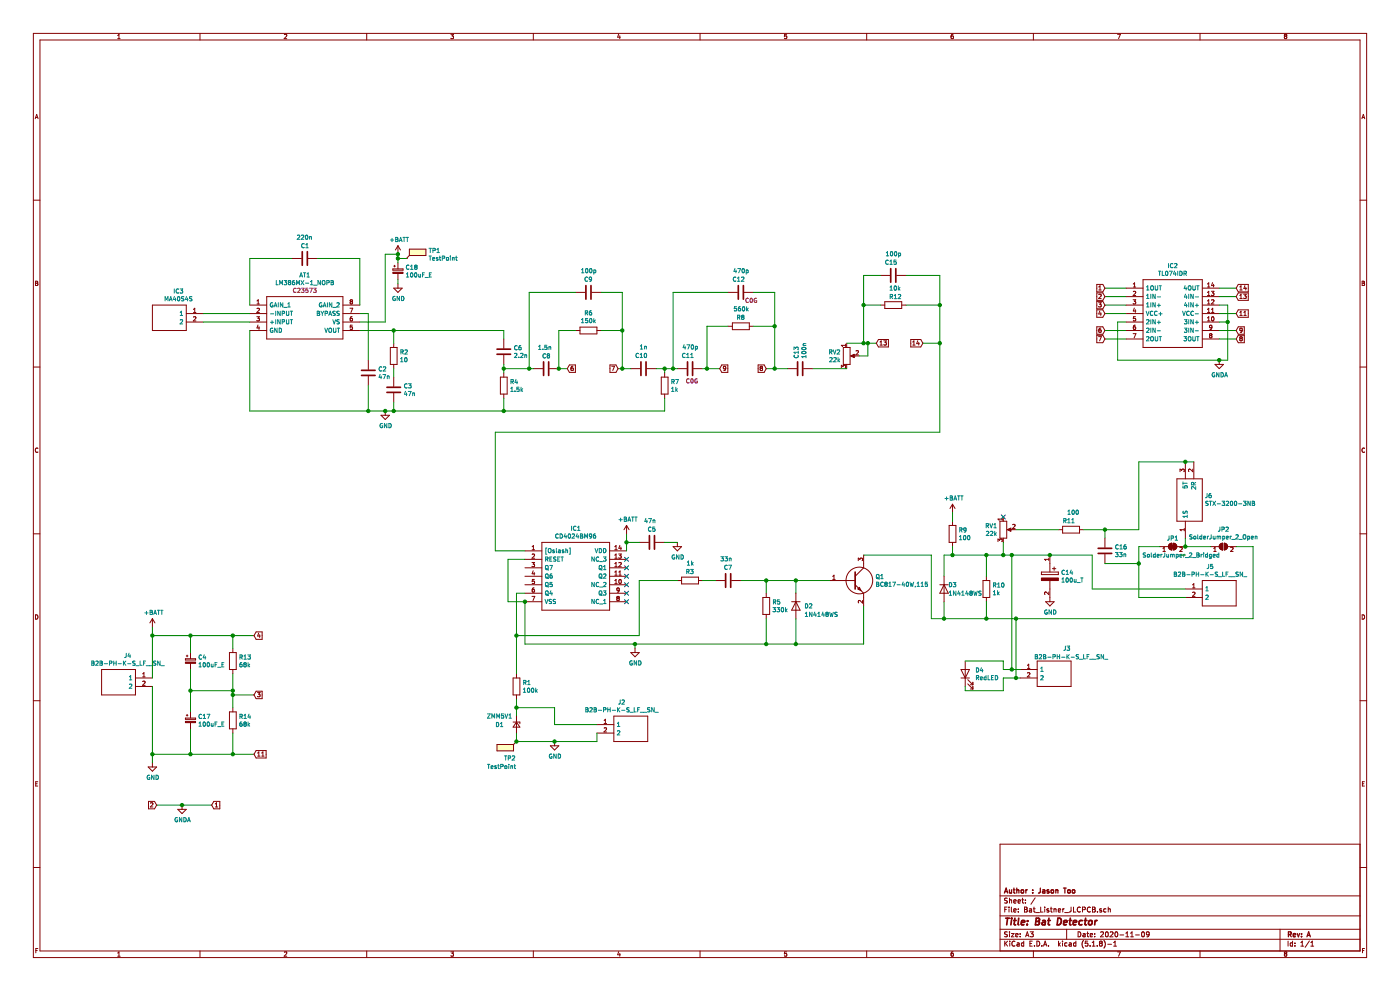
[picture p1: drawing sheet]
EESchema Schematic File Version 4
EELAYER 30 0
EELAYER END
$Descr A3 16535 11693
encoding utf-8
Sheet 1 1
Title "Bat Detector"
Date "2020-11-09"
Rev "A"
Comp "Author : Jason Too"
Comment1 ""
Comment2 ""
Comment3 ""
Comment4 ""
$EndDescr
$Comp
L Power-Drivers_JLC:LM386MX-1_NOPB AT1
U 1 1
P 2950 3600
F 0 "AT1" H 3600 3955 50  0000 C CNN
F 1 "LM386MX-1_NOPB" H 3600 3864 50  0000 C CNN
F 2 "SamacSys_Parts:SOIC127P600X175-8N" H 4100 3700 50  0001 L CNN
F 3 "http://www.ti.com/lit/gpn/lm386" H 4100 3600 50  0001 L CNN
F 4 "Wide Input Voltage Low Power Audio Amplifier with Internal Gain" H 4100 3500 50  0001 L CNN "Description"
F 5 "1.75" H 4100 3400 50  0001 L CNN "Height"
F 6 "Texas Instruments" H 4100 3300 50  0001 L CNN "Manufacturer_Name"
F 7 "LM386MX-1/NOPB" H 4100 3200 50  0001 L CNN "Manufacturer_Part_Number"
F 8 "LM386MX-1/NOPB" H 4100 3100 50  0001 L CNN "Arrow Part Number"
F 9 "https://www.arrow.com/en/products/lm386mx-1nopb/texas-instruments" H 4100 3000 50  0001 L CNN "Arrow Price/Stock"
F 10 "926-LM386MX-1/NOPB" H 4100 2900 50  0001 L CNN "Mouser Part Number"
F 11 "https://www.mouser.co.uk/ProductDetail/Texas-Instruments/LM386MX-1-NOPB?qs=QbsRYf82W3FIdJRa%252BlgeNQ%3D%3D" H 4100 2800 50  0001 L CNN "Mouser Price/Stock"
F 12 "C23573" H 3600 3773 50  0000 C CNN "LCSC"
	1    2950 3600
	1    0    0    -1  
$EndComp
$Comp
L Capacitor_JLC:220n C1
U 1 1
P 3600 3050
F 0 "C1" V 3450 3000 50  0000 L CNN
F 1 "220n" V 3350 2950 50  0000 L CNN
F 2 "Capacitor_SMD:C_0402_1005Metric" H 3638 2900 50  0001 C CNN
F 3 "~" H 3600 3050 50  0001 C CNN
F 4 "X7R" H 3600 3050 50  0001 C CNN "Type"
F 5 "C16772" H 3600 3050 50  0001 C CNN "LCSC"
	1    3600 3050
	0    1    1    0   
$EndComp
$Comp
L Capacitor_JLC:47n C2
U 1 1
P 4350 4400
F 0 "C2" H 4465 4446 50  0000 L CNN
F 1 "47n" H 4465 4355 50  0000 L CNN
F 2 "Capacitor_SMD:C_0402_1005Metric" H 4388 4250 50  0001 C CNN
F 3 "~" H 4350 4400 50  0001 C CNN
F 4 "X7R" H 4350 4400 50  0001 C CNN "Type"
F 5 "C26403" H 4350 4400 50  0001 C CNN "LCSC"
	1    4350 4400
	1    0    0    -1  
$EndComp
$Comp
L Capacitor_JLC:47n C3
U 1 1
P 4650 4600
F 0 "C3" H 4765 4646 50  0000 L CNN
F 1 "47n" H 4765 4555 50  0000 L CNN
F 2 "Capacitor_SMD:C_0402_1005Metric" H 4688 4450 50  0001 C CNN
F 3 "~" H 4650 4600 50  0001 C CNN
F 4 "X7R" H 4650 4600 50  0001 C CNN "Type"
F 5 "C26403" H 4650 4600 50  0001 C CNN "LCSC"
	1    4650 4600
	1    0    0    -1  
$EndComp
$Comp
L Resistor_JLC:10 R2
U 1 1
P 4650 4200
F 0 "R2" H 4720 4246 50  0000 L CNN
F 1 "10" H 4720 4155 50  0000 L CNN
F 2 "Resistor_SMD:R_0603_1608Metric" V 4580 4200 50  0001 C CNN
F 3 "~" H 4650 4200 50  0001 C CNN
F 4 "C25077" H 4650 4200 50  0001 C CNN "LCSC"
	1    4650 4200
	1    0    0    -1  
$EndComp
$Comp
L Capacitor_JLC:2.2n C6
U 1 1
P 5950 4150
F 0 "C6" H 6065 4196 50  0000 L CNN
F 1 "2.2n" H 6065 4105 50  0000 L CNN
F 2 "Capacitor_SMD:C_0402_1005Metric" H 5988 4000 50  0001 C CNN
F 3 "~" H 5950 4150 50  0001 C CNN
F 4 "X7R" H 5950 4150 50  0001 C CNN "Type"
F 5 " C1531" H 5950 4150 50  0001 C CNN "LCSC"
	1    5950 4150
	1    0    0    -1  
$EndComp
$Comp
L Resistor_JLC:1.5k R4
U 1 1
P 5950 4550
F 0 "R4" H 6020 4596 50  0000 L CNN
F 1 "1.5k" H 6020 4505 50  0000 L CNN
F 2 "Resistor_SMD:R_0402_1005Metric" V 5880 4550 50  0001 C CNN
F 3 "~" H 5950 4550 50  0001 C CNN
F 4 "C25867" H 5950 4550 50  0001 C CNN "LCSC"
	1    5950 4550
	1    0    0    -1  
$EndComp
$Comp
L Capacitor_JLC:1.5n C8
U 1 1
P 6450 4350
F 0 "C8" V 6300 4300 50  0000 L CNN
F 1 "1.5n" V 6200 4250 50  0000 L CNN
F 2 "Capacitor_SMD:C_0402_1005Metric" H 6488 4200 50  0001 C CNN
F 3 "~" H 6450 4350 50  0001 C CNN
F 4 "X7R" H 6450 4350 50  0001 C CNN "Type"
F 5 "C23967" H 6450 4350 50  0001 C CNN "LCSC"
	1    6450 4350
	0    1    1    0   
$EndComp
$Comp
L Capacitor_JLC:100p C9
U 1 1
P 6950 3450
F 0 "C9" V 7100 3400 50  0000 L CNN
F 1 "100p" V 7200 3350 50  0000 L CNN
F 2 "Capacitor_SMD:C_0402_1005Metric" H 6988 3300 50  0001 C CNN
F 3 "~" H 6950 3450 50  0001 C CNN
F 4 "C0G" H 6950 3450 50  0001 C CNN "Type"
F 5 "C1546" H 6950 3450 50  0001 C CNN "LCSC"
	1    6950 3450
	0    -1   -1   0   
$EndComp
$Comp
L Resistor_JLC:150k R6
U 1 1
P 6950 3900
F 0 "R6" V 6743 3900 50  0000 C CNN
F 1 "150k" V 6834 3900 50  0000 C CNN
F 2 "Resistor_SMD:R_0402_1005Metric" V 6835 3900 50  0001 C CNN
F 3 "~" H 6950 3900 50  0001 C CNN
F 4 "C25755" H 6950 3900 50  0001 C CNN "LCSC"
	1    6950 3900
	0    1    1    0   
$EndComp
$Comp
L Capacitor_JLC:1n C10
U 1 1
P 7600 4350
F 0 "C10" V 7750 4300 50  0000 L CNN
F 1 "1n" V 7850 4300 50  0000 L CNN
F 2 "Capacitor_SMD:C_0402_1005Metric" H 7638 4200 50  0001 C CNN
F 3 "~" H 7600 4350 50  0001 C CNN
F 4 "X7R" H 7600 4350 50  0001 C CNN "Type"
F 5 "C1523" H 7600 4350 50  0001 C CNN "LCSC"
	1    7600 4350
	0    -1   -1   0   
$EndComp
$Comp
L Capacitor_JLC:470p C11
U 1 1
P 8150 4350
F 0 "C11" V 8300 4300 50  0000 L CNN
F 1 "470p" V 8400 4250 50  0000 L CNN
F 2 "Capacitor_SMD:C_0603_1608Metric" H 8188 4200 50  0001 C CNN
F 3 "~" H 8150 4350 50  0001 C CNN
F 4 "C0G" V 8000 4250 50  0000 L CNN "Type"
F 5 "C1620 " H 8150 4350 50  0001 C CNN "LCSC"
F 6 "25V" H 8150 4350 50  0001 C CNN "Rating"
	1    8150 4350
	0    -1   -1   0   
$EndComp
$Comp
L Resistor_JLC:1k R7
U 1 1
P 7850 4550
F 0 "R7" H 7920 4596 50  0000 L CNN
F 1 "1k" H 7920 4505 50  0000 L CNN
F 2 "Resistor_SMD:R_0402_1005Metric" V 7780 4550 50  0001 C CNN
F 3 "~" H 7850 4550 50  0001 C CNN
F 4 "C11702" H 7850 4550 50  0001 C CNN "LCSC"
	1    7850 4550
	1    0    0    -1  
$EndComp
$Comp
L Capacitor_JLC:470p C12
U 1 1
P 8750 3450
F 0 "C12" V 8900 3400 50  0000 L CNN
F 1 "470p" V 9000 3350 50  0000 L CNN
F 2 "Capacitor_SMD:C_0603_1608Metric" H 8788 3300 50  0001 C CNN
F 3 "~" H 8750 3450 50  0001 C CNN
F 4 "C0G" V 8650 3250 50  0000 L CNN "Type"
F 5 "C1620 " H 8750 3450 50  0001 C CNN "LCSC"
F 6 "25V" H 8750 3450 50  0001 C CNN "Rating"
	1    8750 3450
	0    -1   -1   0   
$EndComp
$Comp
L Resistor_JLC:560k R8
U 1 1
P 8750 3850
F 0 "R8" V 8850 3800 50  0000 L CNN
F 1 "560k" V 8950 3750 50  0000 L CNN
F 2 "Resistor_SMD:R_0603_1608Metric" V 8680 3850 50  0001 C CNN
F 3 "~" H 8750 3850 50  0001 C CNN
F 4 "C23203" H 8750 3850 50  0001 C CNN "LCSC"
	1    8750 3850
	0    -1   -1   0   
$EndComp
$Comp
L Capacitor_JLC:100n C13
U 1 1
P 9450 4350
F 0 "C13" H 9565 4396 50  0000 L CNN
F 1 "100n" H 9565 4305 50  0000 L CNN
F 2 "Capacitor_SMD:C_0402_1005Metric" H 9488 4200 50  0001 C CNN
F 3 "~" H 9450 4350 50  0001 C CNN
F 4 "X7R" H 9450 4350 50  0001 C CNN "Type"
F 5 "C307331" H 9450 4350 50  0001 C CNN "LCSC"
	1    9450 4350
	0    -1   -1   0   
$EndComp
$Comp
L Resistor_JLC:10k R12
U 1 1
P 10550 3600
F 0 "R12" V 10450 3550 50  0000 L CNN
F 1 "10k" V 10350 3550 50  0000 L CNN
F 2 "Resistor_SMD:R_0402_1005Metric" V 10480 3600 50  0001 C CNN
F 3 "~" H 10550 3600 50  0001 C CNN
F 4 "C25744" H 10550 3600 50  0001 C CNN "LCSC"
	1    10550 3600
	0    1    1    0   
$EndComp
$Comp
L Capacitor_JLC:100p C15
U 1 1
P 10550 3250
F 0 "C15" V 10700 3200 50  0000 L CNN
F 1 "100p" V 10800 3150 50  0000 L CNN
F 2 "Capacitor_SMD:C_0402_1005Metric" H 10588 3100 50  0001 C CNN
F 3 "~" H 10550 3250 50  0001 C CNN
F 4 "C0G" H 10550 3250 50  0001 C CNN "Type"
F 5 "C1546" H 10550 3250 50  0001 C CNN "LCSC"
	1    10550 3250
	0    -1   -1   0   
$EndComp
$Comp
L Transistor_JLC:BC817-40W,115 Q1
U 1 1
P 9800 6850
F 0 "Q1" H 10338 6896 50  0000 L CNN
F 1 "BC817-40W,115" H 10338 6805 50  0000 L CNN
F 2 "SamacSys_Parts:SOT65P210X110-3N" H 10350 6700 50  0001 L CNN
F 3 "https://assets.nexperia.com/documents/data-sheet/BC817W_SER.pdf" H 10350 6600 50  0001 L CNN
F 4 "NEXPERIA - BC817-40W,115 - BIPOLAR TRANSISTOR, NPN, 45V, 500MA, 3-SOT-323" H 10350 6500 50  0001 L CNN "Description"
F 5 "1.1" H 10350 6400 50  0001 L CNN "Height"
F 6 "Nexperia" H 10350 6300 50  0001 L CNN "Manufacturer_Name"
F 7 "BC817-40W,115" H 10350 6200 50  0001 L CNN "Manufacturer_Part_Number"
F 8 "BC817-40W,115" H 10350 6100 50  0001 L CNN "Arrow Part Number"
F 9 "https://www.arrow.com/en/products/bc817-40w115/nexperia" H 10350 6000 50  0001 L CNN "Arrow Price/Stock"
F 10 "771-BC817-40W-T/R" H 10350 5900 50  0001 L CNN "Mouser Part Number"
F 11 "https://www.mouser.co.uk/ProductDetail/Nexperia/BC817-40W115?qs=me8TqzrmIYXSHu9caoBQiw%3D%3D" H 10350 5800 50  0001 L CNN "Mouser Price/Stock"
F 12 "C181151" H 9800 6850 50  0001 C CNN "LCSC"
	1    9800 6850
	1    0    0    -1  
$EndComp
$Comp
L Resistor_JLC:1k R3
U 1 1
P 8150 6850
F 0 "R3" V 8250 6800 50  0000 L CNN
F 1 "1k" V 8350 6800 50  0000 L CNN
F 2 "Resistor_SMD:R_0402_1005Metric" V 8080 6850 50  0001 C CNN
F 3 "~" H 8150 6850 50  0001 C CNN
F 4 "C11702" H 8150 6850 50  0001 C CNN "LCSC"
	1    8150 6850
	0    -1   -1   0   
$EndComp
$Comp
L Resistor_JLC:100k R1
U 1 1
P 6100 8100
F 0 "R1" H 6170 8146 50  0000 L CNN
F 1 "100k" H 6170 8055 50  0000 L CNN
F 2 "Resistor_SMD:R_0402_1005Metric" V 6030 8100 50  0001 C CNN
F 3 "~" H 6100 8100 50  0001 C CNN
F 4 "C25741" H 6100 8100 50  0001 C CNN "LCSC"
	1    6100 8100
	1    0    0    -1  
$EndComp
$Comp
L Capacitor_JLC:33n C7
U 1 1
P 8600 6850
F 0 "C7" V 8750 6800 50  0000 L CNN
F 1 "33n" V 8850 6800 50  0000 L CNN
F 2 "Capacitor_SMD:C_0402_1005Metric" H 8638 6700 50  0001 C CNN
F 3 "~" H 8600 6850 50  0001 C CNN
F 4 "X7R" H 8600 6850 50  0001 C CNN "Type"
F 5 "C1585" H 8600 6850 50  0001 C CNN "LCSC"
	1    8600 6850
	0    -1   -1   0   
$EndComp
$Comp
L Diode_JLC:1N4148WS D2
U 1 1
P 9400 7150
F 0 "D2" V 9400 7300 50  0000 C CNN
F 1 "1N4148WS" V 9500 7450 50  0000 C CNN
F 2 "Diode_SMD:D_SOD-323F" H 9400 7150 50  0001 C CNN
F 3 "~" H 9400 7150 50  0001 C CNN
F 4 "C2128" H 9400 7150 50  0001 C CNN "LCSC"
	1    9400 7150
	0    1    1    0   
$EndComp
$Comp
L Resistor_JLC:330k R5
U 1 1
P 9050 7150
F 0 "R5" H 9120 7196 50  0000 L CNN
F 1 "330k" H 9120 7105 50  0000 L CNN
F 2 "Resistor_SMD:R_0402_1005Metric" V 8980 7150 50  0001 C CNN
F 3 "~" H 9050 7150 50  0001 C CNN
F 4 "C25778" H 9050 7150 50  0001 C CNN "LCSC"
	1    9050 7150
	1    0    0    -1  
$EndComp
$Comp
L Diode_JLC:1N4148WS D3
U 1 1
P 11150 6950
F 0 "D3" V 11100 7050 50  0000 C CNN
F 1 "1N4148WS" V 11200 7200 50  0000 C CNN
F 2 "Diode_SMD:D_SOD-323F" H 11150 6950 50  0001 C CNN
F 3 "~" H 11150 6950 50  0001 C CNN
F 4 "C2128" H 11150 6950 50  0001 C CNN "LCSC"
	1    11150 6950
	0    1    1    0   
$EndComp
$Comp
L Resistor_JLC:1k R10
U 1 1
P 11650 6950
F 0 "R10" H 11720 6996 50  0000 L CNN
F 1 "1k" H 11720 6905 50  0000 L CNN
F 2 "Resistor_SMD:R_0402_1005Metric" V 11580 6950 50  0001 C CNN
F 3 "~" H 11650 6950 50  0001 C CNN
F 4 "C11702" H 11650 6950 50  0001 C CNN "LCSC"
	1    11650 6950
	1    0    0    -1  
$EndComp
$Comp
L Resistor_JLC:100 R9
U 1 1
P 11250 6300
F 0 "R9" H 11320 6346 50  0000 L CNN
F 1 "100" H 11320 6255 50  0000 L CNN
F 2 "Resistor_SMD:R_0402_1005Metric" V 11180 6300 50  0001 C CNN
F 3 "~" H 11250 6300 50  0001 C CNN
F 4 "C25076" H 11250 6300 50  0001 C CNN "LCSC"
	1    11250 6300
	1    0    0    -1  
$EndComp
$Comp
L Capacitor_JLC:33n C16
U 1 1
P 13050 6500
F 0 "C16" H 13165 6546 50  0000 L CNN
F 1 "33n" H 13165 6455 50  0000 L CNN
F 2 "Capacitor_SMD:C_0402_1005Metric" H 13088 6350 50  0001 C CNN
F 3 "~" H 13050 6500 50  0001 C CNN
F 4 "X7R" H 13050 6500 50  0001 C CNN "Type"
F 5 "C1585" H 13050 6500 50  0001 C CNN "LCSC"
	1    13050 6500
	1    0    0    -1  
$EndComp
$Comp
L power:GND #PWR0101
U 1 1
P 4550 4850
F 0 "#PWR0101" H 4550 4600 50  0001 C CNN
F 1 "GND" H 4555 4677 50  0000 C CNN
F 2 "" H 4550 4850 50  0001 C CNN
F 3 "" H 4550 4850 50  0001 C CNN
	1    4550 4850
	1    0    0    -1  
$EndComp
Wire Wire Line
	2950 3900 2950 4850
Wire Wire Line
	2950 4850 4350 4850
Wire Wire Line
	2950 3600 2950 3050
Wire Wire Line
	2950 3050 3450 3050
Wire Wire Line
	3750 3050 4250 3050
Wire Wire Line
	4250 3050 4250 3600
$Comp
L power:+BATT #PWR0102
U 1 1
P 4700 3000
F 0 "#PWR0102" H 4700 2850 50  0001 C CNN
F 1 "+BATT" H 4715 3173 50  0000 C CNN
F 2 "" H 4700 3000 50  0001 C CNN
F 3 "" H 4700 3000 50  0001 C CNN
	1    4700 3000
	1    0    0    -1  
$EndComp
Wire Wire Line
	4550 3800 4550 3000
Wire Wire Line
	4700 3000 4700 3050
Connection ~ 4700 3000
$Comp
L power:GND #PWR0103
U 1 1
P 4700 3350
F 0 "#PWR0103" H 4700 3100 50  0001 C CNN
F 1 "GND" H 4705 3177 50  0000 C CNN
F 2 "" H 4700 3350 50  0001 C CNN
F 3 "" H 4700 3350 50  0001 C CNN
	1    4700 3350
	1    0    0    -1  
$EndComp
Wire Wire Line
	4700 3300 4700 3350
Wire Wire Line
	4650 4350 4650 4450
Wire Wire Line
	4650 4750 4650 4850
Connection ~ 4650 4850
Wire Wire Line
	4250 3900 4650 3900
Wire Wire Line
	4650 3900 4650 4050
Wire Wire Line
	4250 3800 4550 3800
Wire Wire Line
	4250 3700 4350 3700
Wire Wire Line
	4350 3700 4350 4250
Wire Wire Line
	4350 4550 4350 4850
Connection ~ 4350 4850
Wire Wire Line
	4350 4850 4550 4850
Wire Wire Line
	5950 4300 5950 4350
Connection ~ 4550 4850
Wire Wire Line
	4550 4850 4650 4850
Wire Wire Line
	4650 4850 5950 4850
Wire Wire Line
	5950 4850 5950 4700
Wire Wire Line
	4650 3900 5950 3900
Wire Wire Line
	5950 3900 5950 4000
Connection ~ 4650 3900
Wire Wire Line
	5950 4350 6250 4350
Connection ~ 5950 4350
Wire Wire Line
	5950 4350 5950 4400
Wire Wire Line
	6250 4350 6250 3450
Wire Wire Line
	6250 3450 6800 3450
Connection ~ 6250 4350
Wire Wire Line
	6250 4350 6300 4350
Wire Wire Line
	6800 3900 6600 3900
Wire Wire Line
	6600 3900 6600 4350
Wire Wire Line
	7100 3450 7350 3450
Wire Wire Line
	7350 3450 7350 3900
Wire Wire Line
	7350 3900 7100 3900
$Comp
L Transistor_JLC:TL074IDR IC2
U 1 1
P 13300 3400
F 0 "IC2" H 13850 3665 50  0000 C CNN
F 1 "TL074IDR" H 13850 3574 50  0000 C CNN
F 2 "SamacSys_Parts:SOIC127P600X175-14N" H 14250 3500 50  0001 L CNN
F 3 "http://www.ti.com/lit/ds/symlink/tl074.pdf" H 14250 3400 50  0001 L CNN
F 4 "Quad Low-Noise JFET-Input General-Purpose Operational Amplifier" H 14250 3300 50  0001 L CNN "Description"
F 5 "1.75" H 14250 3200 50  0001 L CNN "Height"
F 6 "Texas Instruments" H 14250 3100 50  0001 L CNN "Manufacturer_Name"
F 7 "TL074IDR" H 14250 3000 50  0001 L CNN "Manufacturer_Part_Number"
F 8 "TL074IDR" H 14250 2900 50  0001 L CNN "Arrow Part Number"
F 9 "https://www.arrow.com/en/products/tl074idr/texas-instruments" H 14250 2800 50  0001 L CNN "Arrow Price/Stock"
F 10 "595-TL074IDR" H 14250 2700 50  0001 L CNN "Mouser Part Number"
F 11 "https://www.mouser.co.uk/ProductDetail/Texas-Instruments/TL074IDR?qs=odmYgEirbwwhQzvbqxGd6g%3D%3D" H 14250 2600 50  0001 L CNN "Mouser Price/Stock"
F 12 "C6964" H 13300 3400 50  0001 C CNN "LCSC"
	1    13300 3400
	1    0    0    -1  
$EndComp
Wire Wire Line
	13300 3800 13200 3800
Wire Wire Line
	13200 3800 13200 4250
Wire Wire Line
	13200 4250 14400 4250
Wire Wire Line
	14500 4250 14500 3800
Wire Wire Line
	14500 3800 14400 3800
Wire Wire Line
	14400 3600 14500 3600
Wire Wire Line
	14500 3600 14500 3800
Connection ~ 14500 3800
$Comp
L power:GNDA #PWR0104
U 1 1
P 14400 4250
F 0 "#PWR0104" H 14400 4000 50  0001 C CNN
F 1 "GNDA" H 14405 4077 50  0000 C CNN
F 2 "" H 14400 4250 50  0001 C CNN
F 3 "" H 14400 4250 50  0001 C CNN
	1    14400 4250
	1    0    0    -1  
$EndComp
Connection ~ 14400 4250
Wire Wire Line
	14400 4250 14500 4250
Text GLabel 6700 4350 2    50   Input ~ 0
6
Wire Wire Line
	6600 4350 6700 4350
Connection ~ 6600 4350
Text GLabel 13050 3900 0    50   Input ~ 0
6
Wire Wire Line
	13050 3900 13300 3900
Text GLabel 13050 4000 0    50   Input ~ 0
7
Wire Wire Line
	13050 4000 13300 4000
Text GLabel 7300 4350 0    50   Input ~ 0
7
Wire Wire Line
	7350 4350 7350 3900
Connection ~ 7350 3900
Wire Wire Line
	7300 4350 7350 4350
Connection ~ 7350 4350
Wire Wire Line
	7350 4350 7450 4350
Wire Wire Line
	7750 4350 7850 4350
Wire Wire Line
	7850 4350 7850 4400
Wire Wire Line
	7850 4350 7950 4350
Connection ~ 7850 4350
Wire Wire Line
	5950 4850 7850 4850
Wire Wire Line
	7850 4850 7850 4700
Connection ~ 5950 4850
Wire Wire Line
	8600 3450 7950 3450
Wire Wire Line
	7950 3450 7950 4350
Connection ~ 7950 4350
Wire Wire Line
	7950 4350 8000 4350
Wire Wire Line
	8600 3850 8350 3850
Wire Wire Line
	8350 3850 8350 4350
Wire Wire Line
	8350 4350 8300 4350
Wire Wire Line
	8900 3450 9150 3450
Wire Wire Line
	9150 3450 9150 3850
Wire Wire Line
	9150 3850 8900 3850
Text GLabel 8500 4350 2    50   Input ~ 0
9
Wire Wire Line
	8350 4350 8500 4350
Connection ~ 8350 4350
Text GLabel 9050 4350 0    50   Input ~ 0
8
Wire Wire Line
	9150 4350 9050 4350
Connection ~ 9150 3850
Text GLabel 14600 4000 2    50   Input ~ 0
8
Wire Wire Line
	14400 4000 14600 4000
Text GLabel 14600 3900 2    50   Input ~ 0
9
Wire Wire Line
	14400 3900 14600 3900
Wire Wire Line
	9150 4350 9300 4350
Connection ~ 9150 4350
$Comp
L Device:R_POT RV2
U 1 1
P 10000 4200
F 0 "RV2" H 9930 4246 50  0000 R CNN
F 1 "22k" H 9930 4155 50  0000 R CNN
F 2 "Potentiometer_THT:Potentiometer_Bourns_3296W_Vertical" H 10000 4200 50  0001 C CNN
F 3 "~" H 10000 4200 50  0001 C CNN
	1    10000 4200
	1    0    0    -1  
$EndComp
Wire Wire Line
	9600 4350 10000 4350
Text GLabel 10350 4050 2    50   Input ~ 0
13
Text GLabel 14600 3500 2    50   Input ~ 0
13
Wire Wire Line
	14600 3500 14400 3500
Wire Wire Line
	10000 4050 10200 4050
Text GLabel 14600 3400 2    50   Input ~ 0
14
Wire Wire Line
	14400 3400 14600 3400
Text GLabel 10900 4050 0    50   Input ~ 0
14
Wire Wire Line
	10200 4050 10200 3600
Wire Wire Line
	10200 3250 10400 3250
Connection ~ 10200 4050
Wire Wire Line
	10200 4050 10250 4050
Wire Wire Line
	10400 3600 10200 3600
Connection ~ 10200 3600
Wire Wire Line
	10200 3600 10200 3250
Wire Wire Line
	10900 4050 11100 4050
Wire Wire Line
	11100 3250 10700 3250
Wire Wire Line
	10700 3600 11100 3600
Connection ~ 11100 3600
Wire Wire Line
	11100 3600 11100 3250
Wire Wire Line
	10150 4200 10250 4200
Wire Wire Line
	10250 4200 10250 4050
Connection ~ 10250 4050
Wire Wire Line
	10250 4050 10350 4050
Wire Wire Line
	11100 4050 11100 5100
Wire Wire Line
	11100 5100 5850 5100
Wire Wire Line
	5850 5100 5850 6500
Connection ~ 11100 4050
Wire Wire Line
	7850 6400 8000 6400
$Comp
L power:GND #PWR0105
U 1 1
P 8000 6400
F 0 "#PWR0105" H 8000 6150 50  0001 C CNN
F 1 "GND" H 8005 6227 50  0000 C CNN
F 2 "" H 8000 6400 50  0001 C CNN
F 3 "" H 8000 6400 50  0001 C CNN
	1    8000 6400
	1    0    0    -1  
$EndComp
Wire Wire Line
	7400 6400 7400 6500
Connection ~ 7400 6400
Wire Wire Line
	7400 6400 7550 6400
$Comp
L Capacitor_JLC:47n C5
U 1 1
P 7700 6400
F 0 "C5" V 7850 6350 50  0000 L CNN
F 1 "47n" V 7950 6350 50  0000 L CNN
F 2 "Capacitor_SMD:C_0402_1005Metric" H 7738 6250 50  0001 C CNN
F 3 "~" H 7700 6400 50  0001 C CNN
F 4 "X7R" H 7700 6400 50  0001 C CNN "Type"
F 5 "C26403" H 7700 6400 50  0001 C CNN "LCSC"
	1    7700 6400
	0    -1   -1   0   
$EndComp
$Comp
L power:GND #PWR0106
U 1 1
P 7500 7650
F 0 "#PWR0106" H 7500 7400 50  0001 C CNN
F 1 "GND" H 7505 7477 50  0000 C CNN
F 2 "" H 7500 7650 50  0001 C CNN
F 3 "" H 7500 7650 50  0001 C CNN
	1    7500 7650
	1    0    0    -1  
$EndComp
Wire Wire Line
	7400 6300 7400 6400
$Comp
L power:+BATT #PWR0107
U 1 1
P 7400 6300
F 0 "#PWR0107" H 7400 6150 50  0001 C CNN
F 1 "+BATT" H 7415 6473 50  0000 C CNN
F 2 "" H 7400 6300 50  0001 C CNN
F 3 "" H 7400 6300 50  0001 C CNN
	1    7400 6300
	1    0    0    -1  
$EndComp
$Comp
L Digital_JLC:CD4024BM96 IC1
U 1 1
P 6200 6500
F 0 "IC1" H 6800 6765 50  0000 C CNN
F 1 "CD4024BM96" H 6800 6674 50  0000 C CNN
F 2 "SamacSys_Parts:SOIC127P600X175-14N" H 7250 6600 50  0001 L CNN
F 3 "http://www.ti.com/lit/gpn/cd4024b" H 7250 6500 50  0001 L CNN
F 4 "CMOS 7-Stage Ripple-Carry Binary Counter/Divider" H 7250 6400 50  0001 L CNN "Description"
F 5 "1.75" H 7250 6300 50  0001 L CNN "Height"
F 6 "595-CD4024BM96" H 7250 6200 50  0001 L CNN "Mouser Part Number"
F 7 "https://www.mouser.co.uk/ProductDetail/Texas-Instruments/CD4024BM96?qs=dQbkqP7qjabA91b8HIJlIQ%3D%3D" H 7250 6100 50  0001 L CNN "Mouser Price/Stock"
F 8 "Texas Instruments" H 7250 6000 50  0001 L CNN "Manufacturer_Name"
F 9 "CD4024BM96" H 7250 5900 50  0001 L CNN "Manufacturer_Part_Number"
F 10 "C157535" H 6200 6500 50  0001 C CNN "LCSC"
	1    6200 6500
	1    0    0    -1  
$EndComp
Wire Wire Line
	5850 6500 6200 6500
Wire Wire Line
	6200 7000 6100 7000
Wire Wire Line
	6100 7000 6100 7500
Wire Wire Line
	6100 7500 7550 7500
Wire Wire Line
	7550 7500 7550 6850
NoConn ~ 7400 6600
NoConn ~ 7400 6700
NoConn ~ 7400 6800
NoConn ~ 7400 6900
NoConn ~ 7400 7000
NoConn ~ 7400 7100
Wire Wire Line
	8300 6850 8450 6850
Wire Wire Line
	8750 6850 9050 6850
Wire Wire Line
	9050 6850 9050 7000
Wire Wire Line
	9050 6850 9400 6850
Wire Wire Line
	9400 6850 9400 7000
Connection ~ 9050 6850
Wire Wire Line
	9400 6850 9800 6850
Connection ~ 9400 6850
Wire Wire Line
	6200 7100 6200 7600
Wire Wire Line
	6200 7600 7500 7600
Wire Wire Line
	9400 7600 9400 7300
Wire Wire Line
	9050 7300 9050 7600
Connection ~ 9050 7600
Wire Wire Line
	9050 7600 9400 7600
Wire Wire Line
	7550 6850 8000 6850
Wire Wire Line
	6100 7500 6100 7950
Connection ~ 6100 7500
$Comp
L Diode_JLC:ZMM5V1 D1
U 1 1
P 6100 8550
F 0 "D1" V 6100 8350 50  0000 C CNN
F 1 "ZMM5V1" V 6000 8350 50  0000 C CNN
F 2 "Diode_SMD:D_MiniMELF" V 6100 8550 50  0001 C CNN
F 3 "~" V 6100 8550 50  0001 C CNN
F 4 "C8061" H 6100 8550 50  0001 C CNN "LCSC"
	1    6100 8550
	0    1    1    0   
$EndComp
Wire Wire Line
	6100 8250 6100 8350
$Comp
L SamacSys_Parts:B2B-PH-K-S_LF__SN_ J2
U 1 1
P 7050 8550
F 0 "J2" H 7342 8815 50  0000 C CNN
F 1 "B2B-PH-K-S_LF__SN_" H 7342 8724 50  0000 C CNN
F 2 "SamacSys_Parts:SHDR2W50P0X200_1X2_590X450X600P" H 7700 8650 50  0001 L CNN
F 3 "http://www.jst-mfg.com/product/pdf/eng/ePH.pdf" H 7700 8550 50  0001 L CNN
F 4 "PH-2.0mm Header top entry 2 way JST PH Series, Series Number B2B, 2mm Pitch 2 Way 1 Row Straight PCB Header, Through Hole Termination, 2A" H 7700 8450 50  0001 L CNN "Description"
F 5 "6" H 7700 8350 50  0001 L CNN "Height"
F 6 "JST (JAPAN SOLDERLESS TERMINALS)" H 7700 8250 50  0001 L CNN "Manufacturer_Name"
F 7 "B2B-PH-K-S(LF)(SN)" H 7700 8150 50  0001 L CNN "Manufacturer_Part_Number"
F 8 "8201422P" H 7700 7850 50  0001 L CNN "RS Part Number"
F 9 "http://uk.rs-online.com/web/p/products/8201422P" H 7700 7750 50  0001 L CNN "RS Price/Stock"
	1    7050 8550
	1    0    0    -1  
$EndComp
$Comp
L power:GND #PWR0108
U 1 1
P 6550 8750
F 0 "#PWR0108" H 6550 8500 50  0001 C CNN
F 1 "GND" H 6555 8577 50  0000 C CNN
F 2 "" H 6550 8750 50  0001 C CNN
F 3 "" H 6550 8750 50  0001 C CNN
	1    6550 8750
	1    0    0    -1  
$EndComp
Wire Wire Line
	6100 8650 6100 8750
Wire Wire Line
	6100 8750 6550 8750
Wire Wire Line
	7050 8750 7050 8650
Connection ~ 6550 8750
Wire Wire Line
	6550 8750 7050 8750
Wire Wire Line
	7050 8550 6550 8550
Wire Wire Line
	6550 8550 6550 8350
Wire Wire Line
	6550 8350 6100 8350
Connection ~ 6100 8350
Wire Wire Line
	6100 8350 6100 8450
Wire Wire Line
	9400 7600 10200 7600
Wire Wire Line
	10200 7600 10200 7150
Connection ~ 9400 7600
Wire Wire Line
	6200 6600 6000 6600
Wire Wire Line
	6000 6600 6000 7100
Wire Wire Line
	6000 7100 6200 7100
Connection ~ 6200 7100
$Comp
L Device:R_POT RV1
U 1 1
P 11850 6250
F 0 "RV1" H 11780 6296 50  0000 R CNN
F 1 "22k" H 11780 6205 50  0000 R CNN
F 2 "Potentiometer_THT:Potentiometer_Bourns_3296W_Vertical" H 11850 6250 50  0001 C CNN
F 3 "~" H 11850 6250 50  0001 C CNN
	1    11850 6250
	1    0    0    -1  
$EndComp
$Comp
L Resistor_JLC:100 R11
U 1 1
P 12650 6250
F 0 "R11" V 12750 6200 50  0000 L CNN
F 1 "100" V 12850 6150 50  0000 L CNN
F 2 "Resistor_SMD:R_0402_1005Metric" V 12580 6250 50  0001 C CNN
F 3 "~" H 12650 6250 50  0001 C CNN
F 4 "C25076" H 12650 6250 50  0001 C CNN "LCSC"
	1    12650 6250
	0    -1   -1   0   
$EndComp
$Comp
L Diode_JLC:RedLED D4
U 1 1
P 11400 7950
F 0 "D4" V 11439 7833 50  0000 R CNN
F 1 "RedLED" V 11348 7833 50  0000 R CNN
F 2 "Diode_SMD:D_0805_2012Metric" H 11400 7950 50  0001 C CNN
F 3 "~" H 11400 7950 50  0001 C CNN
F 4 "C84256" H 11400 7950 50  0001 C CNN "LCSC"
	1    11400 7950
	0    -1   -1   0   
$EndComp
$Comp
L SamacSys_Parts:B2B-PH-K-S_LF__SN_ J3
U 1 1
P 12050 7900
F 0 "J3" H 12600 8150 50  0000 C CNN
F 1 "B2B-PH-K-S_LF__SN_" H 12650 8050 50  0000 C CNN
F 2 "SamacSys_Parts:SHDR2W50P0X200_1X2_590X450X600P" H 12700 8000 50  0001 L CNN
F 3 "http://www.jst-mfg.com/product/pdf/eng/ePH.pdf" H 12700 7900 50  0001 L CNN
F 4 "PH-2.0mm Header top entry 2 way JST PH Series, Series Number B2B, 2mm Pitch 2 Way 1 Row Straight PCB Header, Through Hole Termination, 2A" H 12700 7800 50  0001 L CNN "Description"
F 5 "6" H 12700 7700 50  0001 L CNN "Height"
F 6 "JST (JAPAN SOLDERLESS TERMINALS)" H 12700 7600 50  0001 L CNN "Manufacturer_Name"
F 7 "B2B-PH-K-S(LF)(SN)" H 12700 7500 50  0001 L CNN "Manufacturer_Part_Number"
F 8 "8201422P" H 12700 7200 50  0001 L CNN "RS Part Number"
F 9 "http://uk.rs-online.com/web/p/products/8201422P" H 12700 7100 50  0001 L CNN "RS Price/Stock"
	1    12050 7900
	1    0    0    -1  
$EndComp
Wire Wire Line
	10200 6550 11000 6550
Wire Wire Line
	11000 6550 11000 7300
Wire Wire Line
	11000 7300 11150 7300
Wire Wire Line
	11650 7300 11650 7100
Wire Wire Line
	11150 7100 11150 7300
Connection ~ 11150 7300
Wire Wire Line
	11150 7300 11650 7300
$Comp
L Capacitor_JLC:100u_T C14
U 1 1
P 12400 6550
F 0 "C14" V 12604 6680 50  0000 L CNN
F 1 "100u_T" V 12695 6680 50  0000 L CNN
F 2 "SamacSys_Parts:CAPPM3528X210N" H 12750 6600 50  0001 L CNN
F 3 "http://datasheets.avx.com/TAJ.pdf" H 12750 6500 50  0001 L CNN
F 4 "AVX 100" H 12750 6400 50  0001 L CNN "Description"
F 5 "2.1" H 12750 6300 50  0001 L CNN "Height"
F 6 "581-TAJB107K006R" H 12750 6200 50  0001 L CNN "Mouser Part Number"
F 7 "https://www.mouser.co.uk/ProductDetail/AVX/TAJB107K006RNJ?qs=fdqkYiOtZpcsxthKdBMg8Q%3D%3D" H 12750 6100 50  0001 L CNN "Mouser Price/Stock"
F 8 "AVX" H 12750 6000 50  0001 L CNN "Manufacturer_Name"
F 9 "TAJB107K006RNJ" H 12750 5900 50  0001 L CNN "Manufacturer_Part_Number"
F 10 "C16133" V 12741 6680 50  0001 L CNN "LCSC"
	1    12400 6550
	0    1    1    0   
$EndComp
Wire Wire Line
	7500 7650 7500 7600
Connection ~ 7500 7600
Wire Wire Line
	7500 7600 9050 7600
Wire Wire Line
	11150 6800 11150 6550
Wire Wire Line
	11150 6550 11250 6550
Wire Wire Line
	11650 6800 11650 6550
Connection ~ 11650 6550
Wire Wire Line
	11650 6550 11850 6550
Wire Wire Line
	11250 6450 11250 6550
Connection ~ 11250 6550
Wire Wire Line
	11250 6550 11650 6550
$Comp
L power:+BATT #PWR0109
U 1 1
P 11250 6050
F 0 "#PWR0109" H 11250 5900 50  0001 C CNN
F 1 "+BATT" H 11265 6223 50  0000 C CNN
F 2 "" H 11250 6050 50  0001 C CNN
F 3 "" H 11250 6050 50  0001 C CNN
	1    11250 6050
	1    0    0    -1  
$EndComp
Wire Wire Line
	11250 6050 11250 6150
Wire Wire Line
	11850 6400 11850 6550
Connection ~ 11850 6550
NoConn ~ 11850 6100
Wire Wire Line
	12000 6250 12500 6250
Wire Wire Line
	13450 6250 13050 6250
Wire Wire Line
	13050 6350 13050 6250
Connection ~ 13050 6250
Wire Wire Line
	13050 6250 12800 6250
Connection ~ 11650 7300
$Comp
L power:GND #PWR0110
U 1 1
P 12400 7050
F 0 "#PWR0110" H 12400 6800 50  0001 C CNN
F 1 "GND" H 12405 6877 50  0000 C CNN
F 2 "" H 12400 7050 50  0001 C CNN
F 3 "" H 12400 7050 50  0001 C CNN
	1    12400 7050
	1    0    0    -1  
$EndComp
Wire Wire Line
	13450 6650 13050 6650
$Comp
L SamacSys_Parts:B2B-PH-K-S_LF__SN_ J5
U 1 1
P 14000 6950
F 0 "J5" H 14292 7215 50  0000 C CNN
F 1 "B2B-PH-K-S_LF__SN_" H 14292 7124 50  0000 C CNN
F 2 "SamacSys_Parts:SHDR2W50P0X200_1X2_590X450X600P" H 14650 7050 50  0001 L CNN
F 3 "http://www.jst-mfg.com/product/pdf/eng/ePH.pdf" H 14650 6950 50  0001 L CNN
F 4 "PH-2.0mm Header top entry 2 way JST PH Series, Series Number B2B, 2mm Pitch 2 Way 1 Row Straight PCB Header, Through Hole Termination, 2A" H 14650 6850 50  0001 L CNN "Description"
F 5 "6" H 14650 6750 50  0001 L CNN "Height"
F 6 "JST (JAPAN SOLDERLESS TERMINALS)" H 14650 6650 50  0001 L CNN "Manufacturer_Name"
F 7 "B2B-PH-K-S(LF)(SN)" H 14650 6550 50  0001 L CNN "Manufacturer_Part_Number"
F 8 "8201422P" H 14650 6250 50  0001 L CNN "RS Part Number"
F 9 "http://uk.rs-online.com/web/p/products/8201422P" H 14650 6150 50  0001 L CNN "RS Price/Stock"
	1    14000 6950
	1    0    0    -1  
$EndComp
Wire Wire Line
	13450 7050 14000 7050
Wire Wire Line
	13450 6650 13450 7050
Wire Wire Line
	12400 6550 12900 6550
Wire Wire Line
	12900 6550 12900 6950
Wire Wire Line
	12900 6950 14000 6950
Connection ~ 12400 6550
Wire Wire Line
	11850 7900 11850 7800
Wire Wire Line
	11850 7800 11400 7800
Wire Wire Line
	11400 8100 11400 8150
Wire Wire Line
	11400 8150 11850 8150
Wire Wire Line
	11850 8150 11850 8000
Wire Wire Line
	11650 7300 12000 7300
Wire Wire Line
	11850 7900 11950 7900
Wire Wire Line
	11850 6550 11950 6550
Wire Wire Line
	11850 8000 12000 8000
Wire Wire Line
	11950 6550 11950 7900
Connection ~ 11950 6550
Wire Wire Line
	11950 6550 12400 6550
Connection ~ 11950 7900
Wire Wire Line
	11950 7900 12050 7900
Wire Wire Line
	12000 8000 12000 7300
Connection ~ 12000 8000
Wire Wire Line
	12000 8000 12050 8000
Connection ~ 12000 7300
$Comp
L SamacSys_Parts:STX-3200-3NB J6
U 1 1
P 14000 6350
F 0 "J6" V 14496 6122 50  0000 R CNN
F 1 "STX-3200-3NB" V 14405 6122 50  0000 R CNN
F 2 "SamacSys_Parts:STX32003NB" H 14750 6450 50  0001 L CNN
F 3 "https://componentsearchengine.com/Datasheets/1/STX-3200-3NB.pdf" H 14750 6350 50  0001 L CNN
F 4 "Phone Connectors 3.5mm PCB W/BACKPLTE NON-THREADED" H 14750 6250 50  0001 L CNN "Description"
F 5 "11.35" H 14750 6150 50  0001 L CNN "Height"
F 6 "806-STX-3200-3NB" H 14750 6050 50  0001 L CNN "Mouser Part Number"
F 7 "https://www.mouser.com/Search/Refine.aspx?Keyword=806-STX-3200-3NB" H 14750 5950 50  0001 L CNN "Mouser Price/Stock"
F 8 "Kycon" H 14750 5850 50  0001 L CNN "Manufacturer_Name"
F 9 "STX-3200-3NB" H 14750 5750 50  0001 L CNN "Manufacturer_Part_Number"
	1    14000 6350
	0    -1   -1   0   
$EndComp
Wire Wire Line
	14100 5450 14000 5450
Wire Wire Line
	13450 5450 13450 6250
Connection ~ 14000 5450
Wire Wire Line
	14000 5450 13450 5450
$Comp
L Jumper:SolderJumper_2_Bridged JP1
U 1 1
P 13850 6450
F 0 "JP1" H 13850 6550 50  0000 C CNN
F 1 "SolderJumper_2_Bridged" H 13950 6350 50  0000 C CNN
F 2 "Jumper:SolderJumper-2_P1.3mm_Bridged_Pad1.0x1.5mm" H 13850 6450 50  0001 C CNN
F 3 "~" H 13850 6450 50  0001 C CNN
	1    13850 6450
	1    0    0    -1  
$EndComp
Wire Wire Line
	14000 6350 14000 6450
Wire Wire Line
	14000 6550 13950 6550
Connection ~ 13450 6650
Wire Wire Line
	13700 6450 13450 6450
Wire Wire Line
	13450 6450 13450 6650
$Comp
L Jumper:SolderJumper_2_Open JP2
U 1 1
P 14450 6450
F 0 "JP2" H 14450 6655 50  0000 C CNN
F 1 "SolderJumper_2_Open" H 14450 6564 50  0000 C CNN
F 2 "Jumper:SolderJumper-2_P1.3mm_Open_Pad1.0x1.5mm" H 14450 6450 50  0001 C CNN
F 3 "~" H 14450 6450 50  0001 C CNN
	1    14450 6450
	1    0    0    -1  
$EndComp
Wire Wire Line
	14000 6450 14300 6450
Connection ~ 14000 6450
Wire Wire Line
	14800 7300 14800 6450
Wire Wire Line
	14800 6450 14600 6450
Wire Wire Line
	12000 7300 14800 7300
Wire Wire Line
	4800 3050 4700 3050
Connection ~ 4700 3050
Wire Wire Line
	4700 3050 4700 3100
Wire Wire Line
	11100 3600 11100 4050
Wire Wire Line
	9150 3850 9150 4350
$Comp
L SamacSys_Parts:B2B-PH-K-S_LF__SN_ J4
U 1 1
P 1800 8000
F 0 "J4" H 2092 8265 50  0000 C CNN
F 1 "B2B-PH-K-S_LF__SN_" H 2092 8174 50  0000 C CNN
F 2 "SamacSys_Parts:SHDR2W50P0X200_1X2_590X450X600P" H 2450 8100 50  0001 L CNN
F 3 "http://www.jst-mfg.com/product/pdf/eng/ePH.pdf" H 2450 8000 50  0001 L CNN
F 4 "PH-2.0mm Header top entry 2 way JST PH Series, Series Number B2B, 2mm Pitch 2 Way 1 Row Straight PCB Header, Through Hole Termination, 2A" H 2450 7900 50  0001 L CNN "Description"
F 5 "6" H 2450 7800 50  0001 L CNN "Height"
F 6 "JST (JAPAN SOLDERLESS TERMINALS)" H 2450 7700 50  0001 L CNN "Manufacturer_Name"
F 7 "B2B-PH-K-S(LF)(SN)" H 2450 7600 50  0001 L CNN "Manufacturer_Part_Number"
F 8 "8201422P" H 2450 7300 50  0001 L CNN "RS Part Number"
F 9 "http://uk.rs-online.com/web/p/products/8201422P" H 2450 7200 50  0001 L CNN "RS Price/Stock"
	1    1800 8000
	-1   0    0    -1  
$EndComp
Wire Wire Line
	4550 3000 4700 3000
$Comp
L SamacSys_Parts:MA40S4S IC3
U 1 1
P 2400 3700
F 0 "IC3" H 2692 3965 50  0000 C CNN
F 1 "MA40S4S" H 2692 3874 50  0000 C CNN
F 2 "MA40S4S" H 3050 3800 50  0001 L CNN
F 3 "" H 3050 3700 50  0001 L CNN
F 4 "Ultrasonic transducer transmitter,0.2-4m Murata 0.2  4 m Barrel Ultrasonic Proximity Sensor, PCB" H 3050 3600 50  0001 L CNN "Description"
F 5 "" H 3050 3500 50  0001 L CNN "Height"
F 6 "81-MA40S4S" H 3050 3400 50  0001 L CNN "Mouser Part Number"
F 7 "https://www.mouser.co.uk/ProductDetail/Murata-Electronics/MA40S4S?qs=dyqxRLCA4pZUsZeqTN%2FO6A%3D%3D" H 3050 3300 50  0001 L CNN "Mouser Price/Stock"
F 8 "Murata Electronics" H 3050 3200 50  0001 L CNN "Manufacturer_Name"
F 9 "MA40S4S" H 3050 3100 50  0001 L CNN "Manufacturer_Part_Number"
	1    2400 3700
	-1   0    0    -1  
$EndComp
Wire Wire Line
	2400 3800 2950 3800
Wire Wire Line
	2400 3700 2950 3700
$Comp
L personal:TestPoint TP1
U 1 1
P 4800 3050
F 0 "TP1" H 5060 3144 50  0000 L CNN
F 1 "TestPoint" H 5060 3053 50  0000 L CNN
F 2 "TestPoint:TestPoint_Keystone_5000-5004_Miniature" H 5000 3050 50  0001 C CNN
F 3 "~" H 5000 3050 50  0001 C CNN
	1    4800 3050
	1    0    0    -1  
$EndComp
Connection ~ 6100 8750
$Comp
L personal:TestPoint TP2
U 1 1
P 6100 8750
F 0 "TP2" H 6250 8950 50  0000 R CNN
F 1 "TestPoint" H 6450 9050 50  0000 R CNN
F 2 "TestPoint:TestPoint_Keystone_5000-5004_Miniature" H 6300 8750 50  0001 C CNN
F 3 "~" H 6300 8750 50  0001 C CNN
	1    6100 8750
	-1   0    0    1   
$EndComp
$Comp
L power:+BATT #PWR0111
U 1 1
P 1800 7400
F 0 "#PWR0111" H 1800 7250 50  0001 C CNN
F 1 "+BATT" H 1815 7573 50  0000 C CNN
F 2 "" H 1800 7400 50  0001 C CNN
F 3 "" H 1800 7400 50  0001 C CNN
	1    1800 7400
	1    0    0    -1  
$EndComp
Wire Wire Line
	1800 7400 1800 7500
$Comp
L power:GND #PWR0112
U 1 1
P 1800 9000
F 0 "#PWR0112" H 1800 8750 50  0001 C CNN
F 1 "GND" H 1805 8827 50  0000 C CNN
F 2 "" H 1800 9000 50  0001 C CNN
F 3 "" H 1800 9000 50  0001 C CNN
	1    1800 9000
	1    0    0    -1  
$EndComp
Wire Wire Line
	1800 8100 1800 8900
$Comp
L Capacitor_JLC:100uF_E C4
U 1 1
P 2250 7800
F 0 "C4" H 2338 7846 50  0000 L CNN
F 1 "100uF_E" H 2338 7755 50  0000 L CNN
F 2 "Capacitor_SMD:CP_Elec_6.3x7.7" H 2250 7800 50  0001 C CNN
F 3 "~" H 2250 7800 50  0001 C CNN
F 4 "C127971" H 2250 7800 50  0001 C CNN "LCSC"
F 5 "25V" H 2250 7800 50  0001 C CNN "Rating"
	1    2250 7800
	1    0    0    -1  
$EndComp
$Comp
L Capacitor_JLC:100uF_E C17
U 1 1
P 2250 8500
F 0 "C17" H 2338 8546 50  0000 L CNN
F 1 "100uF_E" H 2338 8455 50  0000 L CNN
F 2 "Capacitor_SMD:CP_Elec_6.3x7.7" H 2250 8500 50  0001 C CNN
F 3 "~" H 2250 8500 50  0001 C CNN
F 4 "C127971" H 2250 8500 50  0001 C CNN "LCSC"
F 5 "25V" H 2250 8500 50  0001 C CNN "Rating"
	1    2250 8500
	1    0    0    -1  
$EndComp
$Comp
L Capacitor_JLC:100uF_E C18
U 1 1
P 4700 3200
F 0 "C18" H 4788 3246 50  0000 L CNN
F 1 "100uF_E" H 4788 3155 50  0000 L CNN
F 2 "Capacitor_SMD:CP_Elec_6.3x7.7" H 4700 3200 50  0001 C CNN
F 3 "~" H 4700 3200 50  0001 C CNN
F 4 "C127971" H 4700 3200 50  0001 C CNN "LCSC"
F 5 "25V" H 4700 3200 50  0001 C CNN "Rating"
	1    4700 3200
	1    0    0    -1  
$EndComp
$Comp
L Resistor_JLC:68k R14
U 1 1
P 2750 8500
F 0 "R14" H 2820 8546 50  0000 L CNN
F 1 "68k" H 2820 8455 50  0000 L CNN
F 2 "Resistor_SMD:R_0402_1005Metric" V 2680 8500 50  0001 C CNN
F 3 "~" H 2750 8500 50  0001 C CNN
F 4 "C36871" H 2750 8500 50  0001 C CNN "LCSC"
	1    2750 8500
	1    0    0    -1  
$EndComp
$Comp
L Resistor_JLC:68k R13
U 1 1
P 2750 7800
F 0 "R13" H 2820 7846 50  0000 L CNN
F 1 "68k" H 2820 7755 50  0000 L CNN
F 2 "Resistor_SMD:R_0402_1005Metric" V 2680 7800 50  0001 C CNN
F 3 "~" H 2750 7800 50  0001 C CNN
F 4 "C36871" H 2750 7800 50  0001 C CNN "LCSC"
	1    2750 7800
	1    0    0    -1  
$EndComp
Wire Wire Line
	2250 8600 2250 8900
Wire Wire Line
	2250 8900 1800 8900
Connection ~ 1800 8900
Wire Wire Line
	1800 8900 1800 9000
Wire Wire Line
	2250 8900 2750 8900
Wire Wire Line
	2750 8900 2750 8650
Connection ~ 2250 8900
Wire Wire Line
	2250 7900 2250 8150
Wire Wire Line
	2750 7950 2750 8150
Wire Wire Line
	2750 7650 2750 7500
Wire Wire Line
	2750 7500 2250 7500
Connection ~ 1800 7500
Wire Wire Line
	1800 7500 1800 8000
Wire Wire Line
	2250 7700 2250 7500
Connection ~ 2250 7500
Wire Wire Line
	2250 7500 1800 7500
Wire Wire Line
	2250 8150 2750 8150
Connection ~ 2250 8150
Wire Wire Line
	2250 8150 2250 8400
Connection ~ 2750 8150
Wire Wire Line
	2750 8150 2750 8200
Connection ~ 2750 8200
Wire Wire Line
	2750 8200 2750 8350
Text GLabel 14600 3700 2    50   Input ~ 0
11
Wire Wire Line
	14600 3700 14400 3700
Text GLabel 13050 3500 0    50   Input ~ 0
2
Text GLabel 13050 3400 0    50   Input ~ 0
1
Text GLabel 13050 3600 0    50   Input ~ 0
3
Text GLabel 13050 3700 0    50   Input ~ 0
4
Wire Wire Line
	13050 3700 13300 3700
Wire Wire Line
	13300 3600 13050 3600
Wire Wire Line
	13050 3500 13300 3500
Wire Wire Line
	13300 3400 13050 3400
Text GLabel 3000 7500 2    50   Input ~ 0
4
Wire Wire Line
	3000 7500 2750 7500
Connection ~ 2750 7500
Text GLabel 3000 8900 2    50   Input ~ 0
11
Wire Wire Line
	3000 8900 2750 8900
Connection ~ 2750 8900
Text GLabel 3000 8200 2    50   Input ~ 0
3
Wire Wire Line
	2750 8200 3000 8200
Text GLabel 1850 9500 0    50   Input ~ 0
2
Text GLabel 2500 9500 2    50   Input ~ 0
1
Wire Wire Line
	2500 9500 2150 9500
$Comp
L power:GNDA #PWR0113
U 1 1
P 2150 9500
F 0 "#PWR0113" H 2150 9250 50  0001 C CNN
F 1 "GNDA" H 2155 9327 50  0000 C CNN
F 2 "" H 2150 9500 50  0001 C CNN
F 3 "" H 2150 9500 50  0001 C CNN
	1    2150 9500
	1    0    0    -1  
$EndComp
Connection ~ 2150 9500
Wire Wire Line
	2150 9500 1850 9500
$EndSCHEMATC
